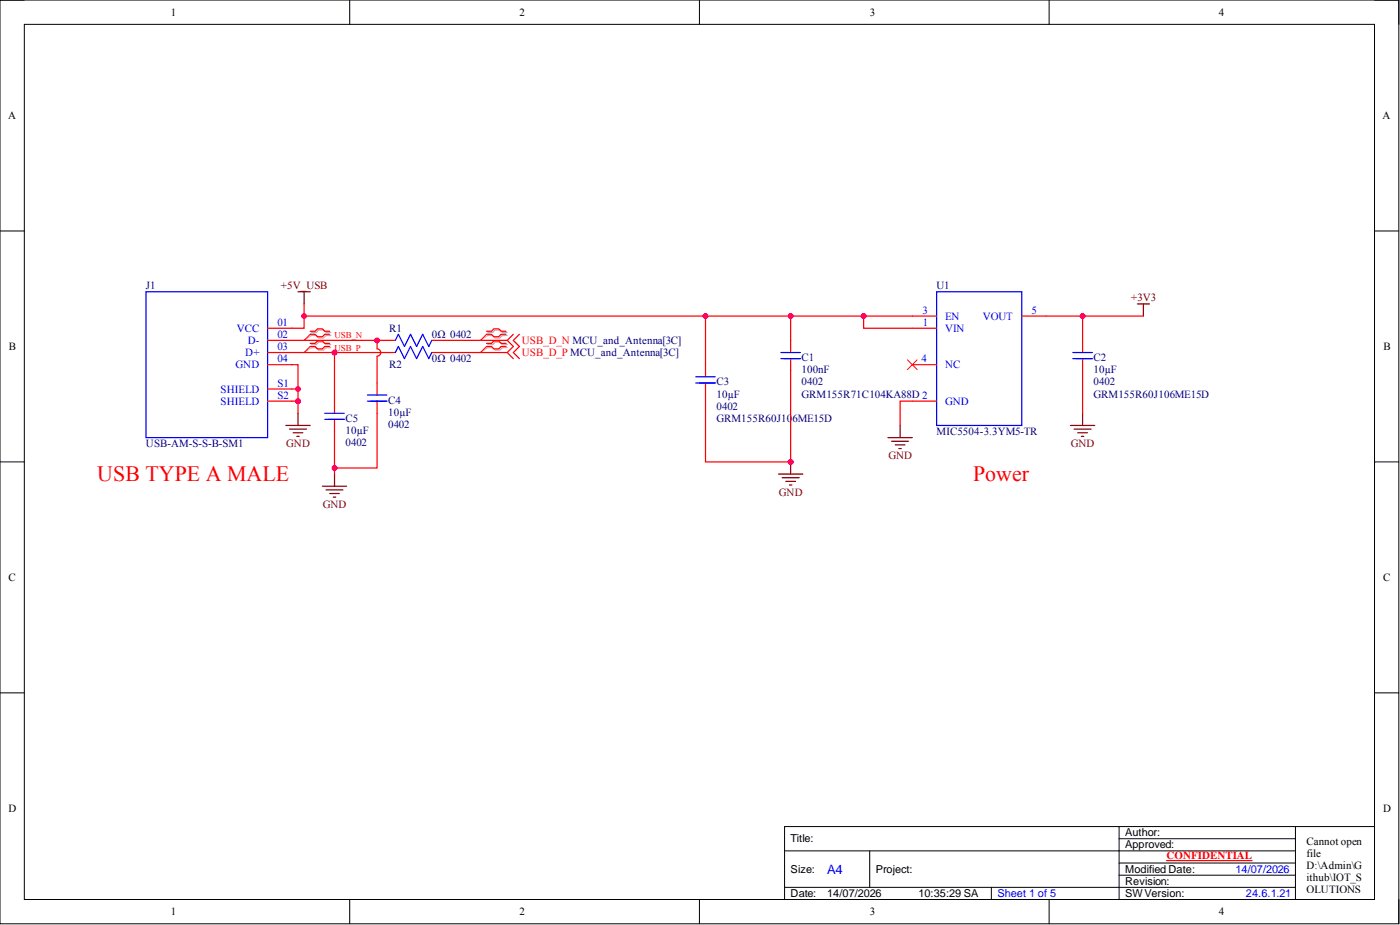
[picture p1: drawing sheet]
<svg xmlns="http://www.w3.org/2000/svg" width="292mm" height="193mm" viewBox="0 0 292 193" stroke-linecap="round" stroke-linejoin="round" font-family="sans-serif">
<g fill="none" stroke="#000" stroke-width=".21">
<path d="M0 0h291.9v192.7h-291.9zM0 0h5.1M5.1 5.1h281.7v182.5h-281.7zM73 0v5.1M145.9 0v5.1M218.9 0v5.1M286.8 0h5.1v5.1M0 48.2h5.1M286.8 48.2h5.1M0 96.4h5.1M286.8 96.4h5.1M0 144.5h5.1"/>
<path d="M286.8 144.5h5.1M163.7 177.5h106.6M181.5 177.5v7.6M233.5 175h36.8M233.5 172.4v15.2M270.3 172.4v15.2M286.8 172.4h-123.1v15.2M73 187.6v5.1M145.9 187.6v5.1M163.7 185.1h106.6M206.8 185.1v2.5M218.9 187.6v5.1"/>
<path d="M233.5 180h36.8M233.5 182.6h36.8M291.9 187.6v5.1"/>
</g>
<g fill="none" stroke="#f00" stroke-width=".25">
<path d="M55.8 68.5h5.1M55.8 71h5.1M55.8 73.5h5.1M55.8 76.1h5.1M64.7 69.1h1l.5-.5h1.1l.5 .5h1M64.7 69.7h1l.5 .5h1.1l.5-.5h1M64.7 71.6h1l.5-.5h1.1l.5 .5h1M64.7 72.3h1l.5 .5h1.1l.5-.5h1M147.2 76.1v2.5M147.2 79.9v2.5M165 71v2.5M165 74.8v2.5"/>
<path d="M190.3 68.5h5.1M190.3 76.1h5.1M190.3 65.9h5.1M213.2 65.9h5.1M225.9 71v2.5M225.9 74.8v2.5M55.8 81.2h5.1M55.8 83.7h5.1M190.3 83.7h5.1M243.4 179.5h17.8"/>
</g>
<path d="M30.5 60.9h25.3v30.4h-25.3zM145.2 79.9h4M145.2 78.6h4M162.9 74.8h4.1M162.9 73.5h4.1M195.4 60.9h17.8v27.9h-17.8zM223.8 74.8h4.1M223.8 73.5h4.1" fill="none" stroke="#00f" stroke-width=".25"/>
<g fill="none" stroke="#800000" stroke-width=".25">
<path d="M62.2 60.9h2.5M63.4 60.9v2.5M59.6 88.8h5.1M60.4 89.5h3.6M61.2 90.3h2M61.9 91h.5M62.2 86.2v2.6M162.4 98.9h5.1M163.2 99.7h3.5M165 96.4v2.5M185.3 91.3h5M186 92.1h3.6"/>
<path d="M186.8 92.8h2M187.6 93.6h.5M187.8 88.8v2.5M163.9 100.4h2.1M164.7 101.2h.5"/>
</g>
<path d="M65 69.4h1l.5-.5h1l.5 .5h1M65 70h1l.5 .5h1l.5-.5h1M65 71.9h1l.5-.5h1l.5 .5h1M65 72.5h1l.5 .5h1l.5-.5h1" fill="none" stroke="#d0a3a3" stroke-width=".25"/>
<path d="M65 70l-1.6 1M65 72.5l-1.6 1" fill="none" stroke="#d0a3a3" stroke-width=".21"/>
<path d="M64.7 69.7l-1.3 1.3M64.7 72.3l-1.3 1.2M189.3 75.1l2.1 2M191.4 75.1l-2.1 2" fill="none" stroke="#f00" stroke-width=".21"/>
<circle cx="165" cy="96.4" r=".51" fill="#f0f"/>
<circle cx="165" cy="96.4" r=".51" fill="none" stroke="#f0f" stroke-width=".21"/>
<path d="M237.3 63.4h2.5M238.6 63.4v2.5M223.3 88.8h5.1M224.1 89.5h3.5M224.9 90.3h2M225.6 91h.5M225.9 86.2v2.6" fill="none" stroke="#800000" stroke-width=".25"/>
<g fill="none" stroke="#f00" stroke-width=".25">
<path d="M79.9 71h2.6M79.9 73.5h2.6M90.1 71h2.5M90.1 73.5h2.5M101.5 69.1h1l.5-.5h1.1l.5 .5h1M101.5 69.7h1l.5 .5h1.1l.5-.5h1M101.5 71.6h1l.5-.5h1.1l.5 .5h1M101.5 72.3h1l.5 .5h1.1l.5-.5h1M105.3 71h.5M105.3 73.5h.5M105.8 71l1.3 1.3-1.3 1.2M105.8 73.5l1.3 1.3"/>
<path d="M107.1 69.7l-1.3 1.3M108.4 69.7l-1.3 1.3 1.3 1.3-1.3 1.2 1.3 1.3"/>
</g>
<path d="M82.5 71l.6-1.3 1.3 2.6 1.3-2.6 1.2 2.6 1.3-2.6 1.3 2.6 .6-1.3M82.5 73.5l.6-1.2 1.3 2.5 1.3-2.5 1.2 2.5 1.3-2.5 1.3 2.5 .6-1.3" fill="none" stroke="#00f" stroke-width=".25"/>
<path d="M101.8 69.4h1l.5-.5h1l.5 .5h1M101.8 70h1l.5 .5h1l.5-.5h1M101.8 71.9h1l.5-.5h1l.5 .5h1M101.8 72.5h1l.5 .5h1l.5-.5h1" fill="none" stroke="#d0a3a3" stroke-width=".25"/>
<path d="M101.8 70l-1.6 1M101.8 72.5l-1.6 1" fill="none" stroke="#d0a3a3" stroke-width=".21"/>
<path d="M101.5 69.7l-1.3 1.3M101.5 72.3l-1.3 1.2" fill="none" stroke="#f00" stroke-width=".21"/>
<circle cx="69.8" cy="73.5" r=".51" fill="#f0f"/>
<circle cx="69.8" cy="73.5" r=".51" fill="none" stroke="#f0f" stroke-width=".21"/>
<path d="M78.7 79.9v2.5M60.9 81.2h1.3M69.8 83.7v2.5M69.8 87.5v2.5M78.7 83.7v2.5" fill="none" stroke="#f00" stroke-width=".25"/>
<path d="M67.8 87.5h4M67.8 86.2h4M76.6 83.7h4.1M76.6 82.4h4.1" fill="none" stroke="#00f" stroke-width=".25"/>
<path d="M69.8 98.9v2.5M67.3 101.4h5M68 102.2h3.6M68.8 103h2M69.5 103.7h.5" fill="none" stroke="#800000" stroke-width=".25"/>
<circle cx="62.2" cy="81.2" r=".51" fill="#f0f"/>
<circle cx="62.2" cy="81.2" r=".51" fill="none" stroke="#f0f" stroke-width=".21"/>
<path d="M60.9 83.7h1.3" fill="none" stroke="#f00" stroke-width=".25"/>
<circle cx="62.2" cy="83.7" r=".51" fill="#f0f"/>
<circle cx="62.2" cy="83.7" r=".51" fill="none" stroke="#f0f" stroke-width=".21"/>
<path d="M63.4 63.4v5.1h-2.5" fill="none" stroke="#f00" stroke-width=".25"/>
<circle cx="63.4" cy="65.9" r=".51" fill="#f0f"/>
<circle cx="63.4" cy="65.9" r=".51" fill="none" stroke="#f0f" stroke-width=".21"/>
<path d="M190.3 65.9h-25.3v5.1M190.3 83.7h-2.5v5.1" fill="none" stroke="#f00" stroke-width=".25"/>
<circle cx="165" cy="65.9" r=".51" fill="#f0f"/>
<circle cx="165" cy="65.9" r=".51" fill="none" stroke="#f0f" stroke-width=".21"/>
<circle cx="180.2" cy="65.9" r=".51" fill="#f0f"/>
<circle cx="180.2" cy="65.9" r=".51" fill="none" stroke="#f0f" stroke-width=".21"/>
<path d="M165 65.9h-17.8v10.2" fill="none" stroke="#f00" stroke-width=".25"/>
<circle cx="147.2" cy="65.9" r=".51" fill="#f0f"/>
<circle cx="147.2" cy="65.9" r=".51" fill="none" stroke="#f0f" stroke-width=".21"/>
<circle cx="165" cy="65.9" r=".51" fill="#f0f"/>
<circle cx="165" cy="65.9" r=".51" fill="none" stroke="#f0f" stroke-width=".21"/>
<path d="M63.4 65.9h83.8" fill="none" stroke="#f00" stroke-width=".25"/>
<circle cx="63.4" cy="65.9" r=".51" fill="#f0f"/>
<circle cx="63.4" cy="65.9" r=".51" fill="none" stroke="#f0f" stroke-width=".21"/>
<circle cx="147.2" cy="65.9" r=".51" fill="#f0f"/>
<circle cx="147.2" cy="65.9" r=".51" fill="none" stroke="#f0f" stroke-width=".21"/>
<path d="M165 77.3v19.1" fill="none" stroke="#f00" stroke-width=".25"/>
<circle cx="165" cy="96.4" r=".51" fill="#f0f"/>
<circle cx="165" cy="96.4" r=".51" fill="none" stroke="#f0f" stroke-width=".21"/>
<path d="M147.2 82.4v14h17.8" fill="none" stroke="#f00" stroke-width=".25"/>
<circle cx="165" cy="96.4" r=".51" fill="#f0f"/>
<circle cx="165" cy="96.4" r=".51" fill="none" stroke="#f0f" stroke-width=".21"/>
<path d="M180.2 65.9v2.6h10.1" fill="none" stroke="#f00" stroke-width=".25"/>
<circle cx="180.2" cy="65.9" r=".51" fill="#f0f"/>
<circle cx="180.2" cy="65.9" r=".51" fill="none" stroke="#f0f" stroke-width=".21"/>
<path d="M218.3 65.9h7.6v5.1" fill="none" stroke="#f00" stroke-width=".25"/>
<circle cx="225.9" cy="65.9" r=".51" fill="#f0f"/>
<circle cx="225.9" cy="65.9" r=".51" fill="none" stroke="#f0f" stroke-width=".21"/>
<path d="M225.9 77.3v8.9M225.9 65.9h12.7" fill="none" stroke="#f00" stroke-width=".25"/>
<circle cx="225.9" cy="65.9" r=".51" fill="#f0f"/>
<circle cx="225.9" cy="65.9" r=".51" fill="none" stroke="#f0f" stroke-width=".21"/>
<path d="M60.9 71h19" fill="none" stroke="#f00" stroke-width=".25"/>
<circle cx="78.7" cy="71" r=".51" fill="#f0f"/>
<circle cx="78.7" cy="71" r=".51" fill="none" stroke="#f0f" stroke-width=".21"/>
<path d="M60.9 73.5h19" fill="none" stroke="#f00" stroke-width=".25"/>
<circle cx="69.8" cy="73.5" r=".51" fill="#f0f"/>
<circle cx="69.8" cy="73.5" r=".51" fill="none" stroke="#f0f" stroke-width=".21"/>
<path d="M60.9 76.1h1.3v7.6M92.6 71h12.7M92.6 73.5h12.7" fill="none" stroke="#f00" stroke-width=".25"/>
<circle cx="62.2" cy="81.2" r=".51" fill="#f0f"/>
<circle cx="62.2" cy="81.2" r=".51" fill="none" stroke="#f0f" stroke-width=".21"/>
<circle cx="62.2" cy="83.7" r=".51" fill="#f0f"/>
<circle cx="62.2" cy="83.7" r=".51" fill="none" stroke="#f0f" stroke-width=".21"/>
<path d="M62.2 83.7v2.5" fill="none" stroke="#f00" stroke-width=".25"/>
<circle cx="62.2" cy="83.7" r=".51" fill="#f0f"/>
<circle cx="62.2" cy="83.7" r=".51" fill="none" stroke="#f0f" stroke-width=".21"/>
<path d="M78.7 71v1.8a.76 .76 0 0 1 .7 .7 .76 .76 0 0 1-.7 .8v5.6" fill="none" stroke="#f00" stroke-width=".25"/>
<circle cx="78.7" cy="71" r=".51" fill="#f0f"/>
<circle cx="78.7" cy="71" r=".51" fill="none" stroke="#f0f" stroke-width=".21"/>
<path d="M78.7 86.2v11.4h-8.9v1.3" fill="none" stroke="#f00" stroke-width=".25"/>
<circle cx="69.8" cy="97.6" r=".51" fill="#f0f"/>
<circle cx="69.8" cy="97.6" r=".51" fill="none" stroke="#f0f" stroke-width=".21"/>
<path d="M69.8 73.5v10.2" fill="none" stroke="#f00" stroke-width=".25"/>
<circle cx="69.8" cy="73.5" r=".51" fill="#f0f"/>
<circle cx="69.8" cy="73.5" r=".51" fill="none" stroke="#f0f" stroke-width=".21"/>
<path d="M69.8 90v7.6" fill="none" stroke="#f00" stroke-width=".25"/>
<circle cx="69.8" cy="97.6" r=".51" fill="#f0f"/>
<circle cx="69.8" cy="97.6" r=".51" fill="none" stroke="#f0f" stroke-width=".21"/>
<g font-size="4.6" fill="#f00">
<text x="20.3" y="100.4">USB TYPE A MALE</text>
<text x="203" y="100.4">Power</text>
</g>
<text font-size="2.7" fill="#00f" x="172.6" y="182.2">A4</text>
<g font-size="2.3">
<text x="35.6" y="3.3">1</text>
<text x="108.4" y="3.3">2</text>
<text x="181.5" y="3.3">3</text>
<text x="254.3" y="3.3">4</text>
<text x="1.7" y="24.9">A</text>
<text x="288.5" y="24.9">A</text>
<text x="1.9" y="73">B</text>
<text x="288.6" y="73">B</text>
<text x="1.8" y="121.2">C</text>
<text x="288.6" y="121.2">C</text>
<text x="1.8" y="169.4">D</text>
<text x="288.6" y="169.4">D</text>
<text x="165" y="175.7">Title:</text>
<text x="234.8" y="174.5">Author:</text>
<text x="234.8" y="177">Approved:</text>
<text x="272.6" y="176.2">Cannot open</text>
<text x="272.6" y="178.8">file</text>
<text x="165" y="182.1">Size:</text>
<text x="182.7" y="182.1">Project:</text>
<text x="234.8" y="184.6">Revision:</text>
<text x="234.8" y="182.1">Modified Date:</text>
<text x="272.6" y="181.3">D:\Admin\G</text>
<text x="272.6" y="183.8">ithub\IOT_S</text>
<text x="35.6" y="190.9">1</text>
<text x="108.4" y="190.9">2</text>
<text x="165" y="187.1">Date:</text>
<text x="172.6" y="187.1">14/07/2026</text>
<text x="181.5" y="190.9">3</text>
<text x="191.6" y="187.1">10:35:29 SA</text>
<text x="234.8" y="187.1">SWVersion:</text>
<text x="254.3" y="190.9">4</text>
<text x="272.6" y="186.4">OLUTIONS</text>
<text x="272.6" y="188.9">_LOAPAY\</text>
</g>
<g font-size="2.3" fill="#000080">
<text x="30.5" y="60.4">J1</text>
<text x="195.4" y="60.4">U1</text>
<text x="81.2" y="69.2">R1</text>
<text x="90.1" y="70.5">0Ω 0402</text>
<text x="81.2" y="76.8">R2</text>
<text x="90.1" y="75.6">0Ω 0402</text>
<text x="167.2" y="77.9">100nF</text>
<text x="167.2" y="75.3">C1</text>
<text x="228.2" y="77.9">10µF</text>
<text x="228.2" y="75.3">C2</text>
<text x="149.5" y="82.9">10µF</text>
<text x="149.5" y="80.4">C3</text>
<text x="167.2" y="80.4">0402</text>
<text x="167.2" y="82.9">GRM155R71C104KA88D 2</text>
<text x="228.2" y="80.4">0402</text>
<text x="228.2" y="82.9">GRM155R60J106ME15D</text>
<text x="72.1" y="88">C5</text>
<text x="81" y="89.3">0402</text>
<text x="81" y="86.7">10µF</text>
<text x="81" y="84.2">C4</text>
<text x="149.5" y="85.5">0402</text>
<text x="149.5" y="88">GRM155R60J10</text>
<text x="165.4" y="88">6ME15D</text>
<text x="30.5" y="93.3">USB-AM-S-S-B-SM1</text>
<text x="72.1" y="93.1">0402</text>
<text x="72.1" y="90.5">10µF</text>
<text x="195.4" y="90.8">MIC5504-3.3YM5-TR</text>
</g>
<g font-size="2.3" fill="#800000">
<text x="58.6" y="60.4">+5V_USB</text>
<text x="236" y="62.9">+3V3</text>
<text x="59.7" y="93.3">GND</text>
<text x="185.4" y="95.9">GND</text>
<text x="223.4" y="93.3">GND</text>
<text x="67.3" y="106">GND</text>
<text x="162.5" y="103.5">GND</text>
</g>
<g font-size="2.3" fill="#00f">
<text x="192.5" y="65.4">3</text>
<text x="215.2" y="65.4">5</text>
<text x="49.4" y="69.2">VCC</text>
<text x="51.7" y="71.8">D-</text>
<text x="57.9" y="68">01</text>
<text x="57.9" y="70.5">02</text>
<text x="192.5" y="68">1</text>
<text x="197.2" y="66.7">EN</text>
<text x="197.2" y="69.2">VIN</text>
<text x="205.1" y="66.7">VOUT</text>
<text x="49.2" y="76.8">GND</text>
<text x="51.2" y="74.3">D+</text>
<text x="57.9" y="73">03</text>
<text x="57.9" y="75.6">04</text>
<text x="192.3" y="75.6">4</text>
<text x="197.2" y="76.8">NC</text>
<text x="46" y="81.9">SHIELD</text>
<text x="57.9" y="80.6">S1</text>
<text x="57.9" y="83.2">S2</text>
<text x="46" y="84.4">SHIELD</text>
<text x="197.2" y="84.4">GND</text>
<text x="257.8" y="182.1">14/07/2026</text>
<text x="208.1" y="187.1">Sheet 1 of 5</text>
<text x="260" y="187.1">24.6.1.21</text>
</g>
<g font-size="2.3" fill="#f00">
<text x="108.9" y="71.8">USB_D_N MCU_and_Antenna[3C]</text>
<text x="108.9" y="74.3">USB_D_P MCU_and_Antenna[3C]</text>
<text x="243.4" y="179.3">CONFIDENTIAL</text>
</g>
<g font-size="1.9" fill="#f00">
<text x="69.8" y="70.6">USB_N</text>
<text x="69.8" y="73.1">USB_P</text>
</g>
</svg>
